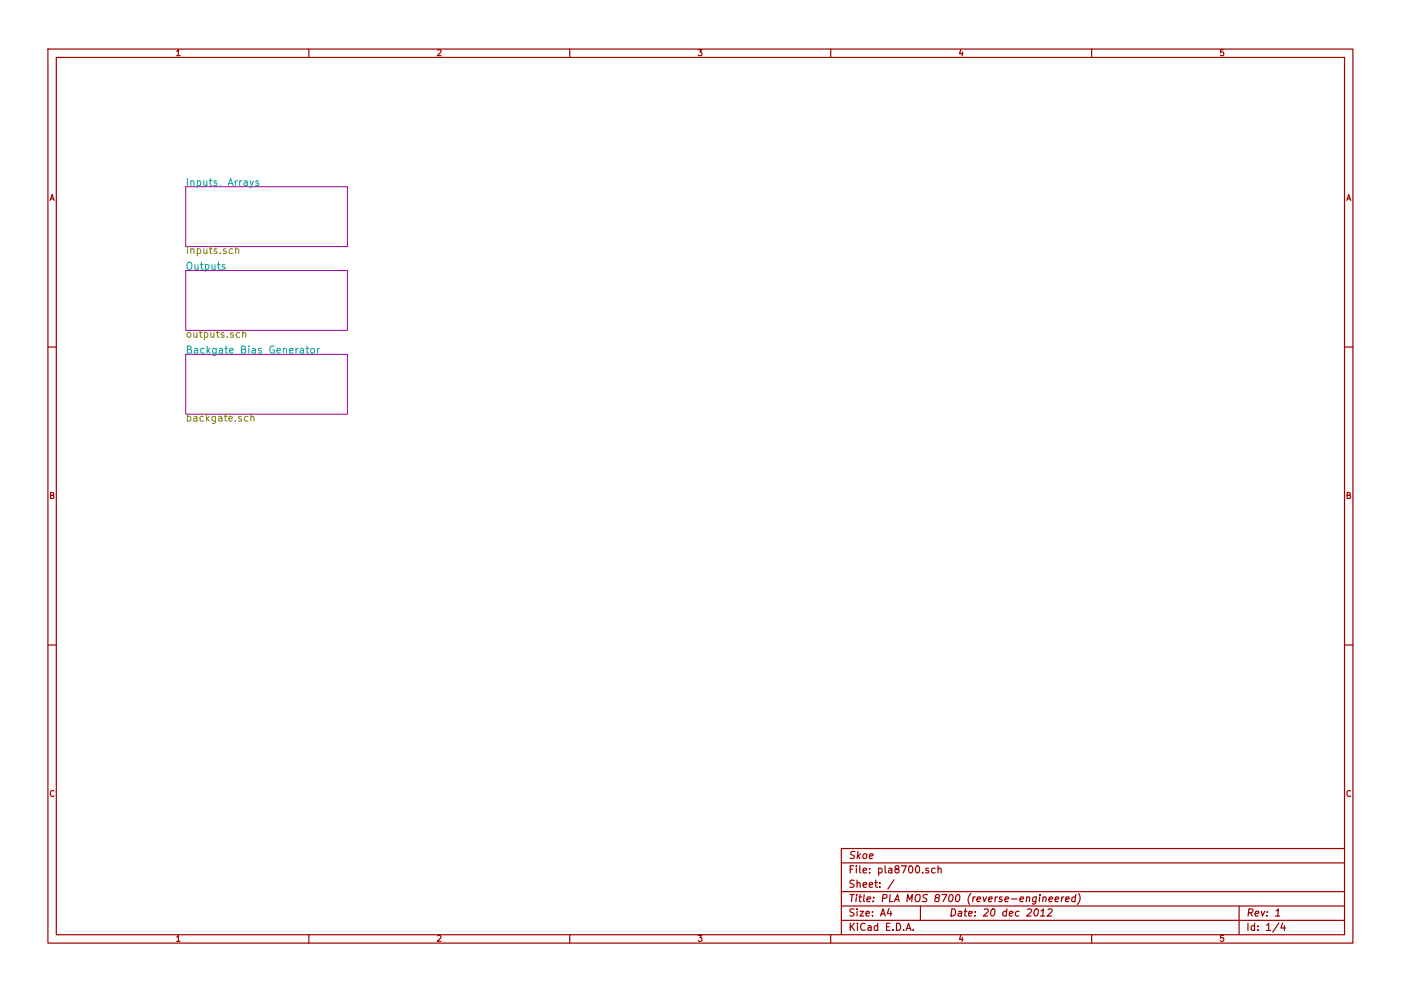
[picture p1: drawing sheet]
<svg xmlns="http://www.w3.org/2000/svg" width="297mm" height="210mm" viewBox="0 0 297 210" stroke-linecap="round" stroke-linejoin="round" font-family="sans-serif">
<g fill="none" stroke="#a00000" stroke-width=".25">
<path d="M10.2 10.4h276.6v189.7h-276.6zM11.9 12.2h273.2v186.1h-273.2zM65.5 10.4v1.8M120.8 10.4v1.8M176.1 10.4v1.8M231.4 10.4v1.8M10.2 73.6h1.7M285.1 73.6h1.7M10.2 136.8h1.7M285.1 136.8h1.7M65.5 198.3v1.8M120.8 198.3v1.8"/>
<path d="M176.1 198.3v1.8M178.4 183.1h106.7M178.4 189.2h106.7M178.4 195.3h106.7M178.4 192.2h106.7M188.5 192.8l-.4 1h1M188.8 193.3v1.1M189.5 186.7l-1.3 1.9M192.1 197.4l.5-1.5 .5 1.5M192.3 197h.7M193.6 197.3v.1M195.1 192.2v3.1"/>
<path d="M196.8 184.3l-.3-.1-.2 .2v.2l.5 .2v.3h-.5M198.2 184.3l-.4-.1-.3 .3 .1 .6 .2 .1 .4-.1M198.9 184.3h.1a.36 .36 0 0 1 .5 .1v.8M198.9 183.7v1.5M219.6 192.9l.1-.1a.78 .78 0 0 1 .5 .7 .78 .78 0 0 1-.3 .7l-.4 .2a.97 .97 0 0 1 .1-1.5zM220.6 194.4h.9M220.7 193.3l.5-.5-.1 1.6M221.2 190.4l.2-.1 .3 .1v.9M221.2 190.3l-.1 1M222.2 193l.6-.2 .3 .3-.1 .4-1 .9h.9M222.4 190.8l.8-.1-.1-.3h-.6l-.1 .7 .2 .2 .4-.1M223.7 190.8l.8-.1-.1-.3h-.6l-.1 .7 .2 .2 .4-.1"/>
<path d="M225.1 190.3l-.1 1M225.6 190.3l-.5 .3M225.9 190.8l.8-.1-.1-.3h-.5l-.2 .7 .2 .2 .4-.1M228 190.4h-.6l-.2 .6 .3 .3 .4-.1M228.1 189.8l-.2 1.5M228.7 189.6a1.78 1.78 0 0 1-.3 2.3M231.4 198.3v1.8M262.7 192.2v6.1M270.4 194.4h.9M270.6 193.3l.5-.5-.2 1.6M271.1 195.8l-1.3 2M272 195.8l-.4 1.1h.9"/>
<path d="M272.3 196.4v1M285.1 180h-106.7v18.3"/>
</g>
<path d="M39.4 39.6h34.3v12.7h-34.3zM39.4 57.4h34.3v12.7h-34.3zM39.4 75.2h34.3v12.7h-34.3z" fill="none" stroke="#a000a0" stroke-width=".21"/>
<path d="M53 38.3l.4 1.1M53.7 38.3l-.5 1.4-.2 .2M54.8 38.4l-.3-.1-.3 .3 .1 .2 .5 .1v.4h-.6M47.7 56.2l-.4-.1-.2 .3 .1 .2 .5 .1v.4h-.6M63.7 74h.6l.1 .9M64.4 74.3l-.7 .1a.3 .3 0 0 0 .2 .5l.5-.1M64.9 73.9h.6M65.1 73.4v1.3l.4 .2M65.9 74.1l.3-.2 .4 .2v.7l-.2 .1-.5-.1zM67.3 73.9v1M67.7 73.9l-.4 .3" fill="none" stroke="#00a0a0" stroke-width=".21"/>
<path d="M50 52.9a.36 .36 0 0 1 .6 .1v.8M50 52.3v1.5M51.5 70.7v-.1a.36 .36 0 0 1 .6 .2v.8M51.5 70v1.6M52.6 88.4l-.5-.1-.3 .3 .1 .6 .2 .2 .5-.1M53.2 88.5l.1-.1a.36 .36 0 0 1 .5 .2v.8M53.2 87.8v1.6" fill="none" stroke="#808000" stroke-width=".21"/>
<g font-size="2.1" fill="#00a0a0">
<text x="39.4" y="39.5">Inputs, Arrays</text>
<text x="39.4" y="57.3">Outputs</text>
<text x="39.4" y="75.1">Backgate Bias Generator</text>
</g>
<g font-size="2.1" fill="#808000">
<text x="39.4" y="53.9">inputs.sch</text>
<text x="39.4" y="71.7">outputs.sch</text>
<text x="39.4" y="89.5">backgate.sch</text>
</g>
<g font-size="2.1" fill="#a00000">
<text x="179.9" y="185.4">File: pla8700.sch</text>
<text x="179.9" y="182.3">Skoe</text>
<text x="179.9" y="191.5">Title: PLA MOS 8700 (reverse-engineered)</text>
<text x="179.9" y="188.4">Sheet: /</text>
<text x="179.9" y="197.6">KiCad E.D.A.</text>
<text x="179.9" y="194.5">Size: A4</text>
<text x="201.2" y="194.5">Date: 20 dec 2012</text>
<text x="264.2" y="194.5">Rev: 1</text>
<text x="264.2" y="197.6">Id: 1/4</text>
</g>
<g font-size="1.8" fill="#a00000">
<text x="37.3" y="11.9">1</text>
<text x="92.7" y="11.9">2</text>
<text x="148" y="11.9">3</text>
<text x="203.3" y="11.9">4</text>
<text x="258.6" y="11.9">5</text>
<text x="10.4" y="42.7">A</text>
<text x="285.3" y="42.7">A</text>
<text x="10.4" y="105.9">B</text>
<text x="285.3" y="105.9">B</text>
<text x="10.4" y="169.1">C</text>
<text x="285.3" y="169.1">C</text>
<text x="37.3" y="199.8">1</text>
<text x="92.7" y="199.8">2</text>
<text x="148" y="199.8">3</text>
<text x="203.3" y="199.8">4</text>
<text x="258.6" y="199.8">5</text>
</g>
</svg>
